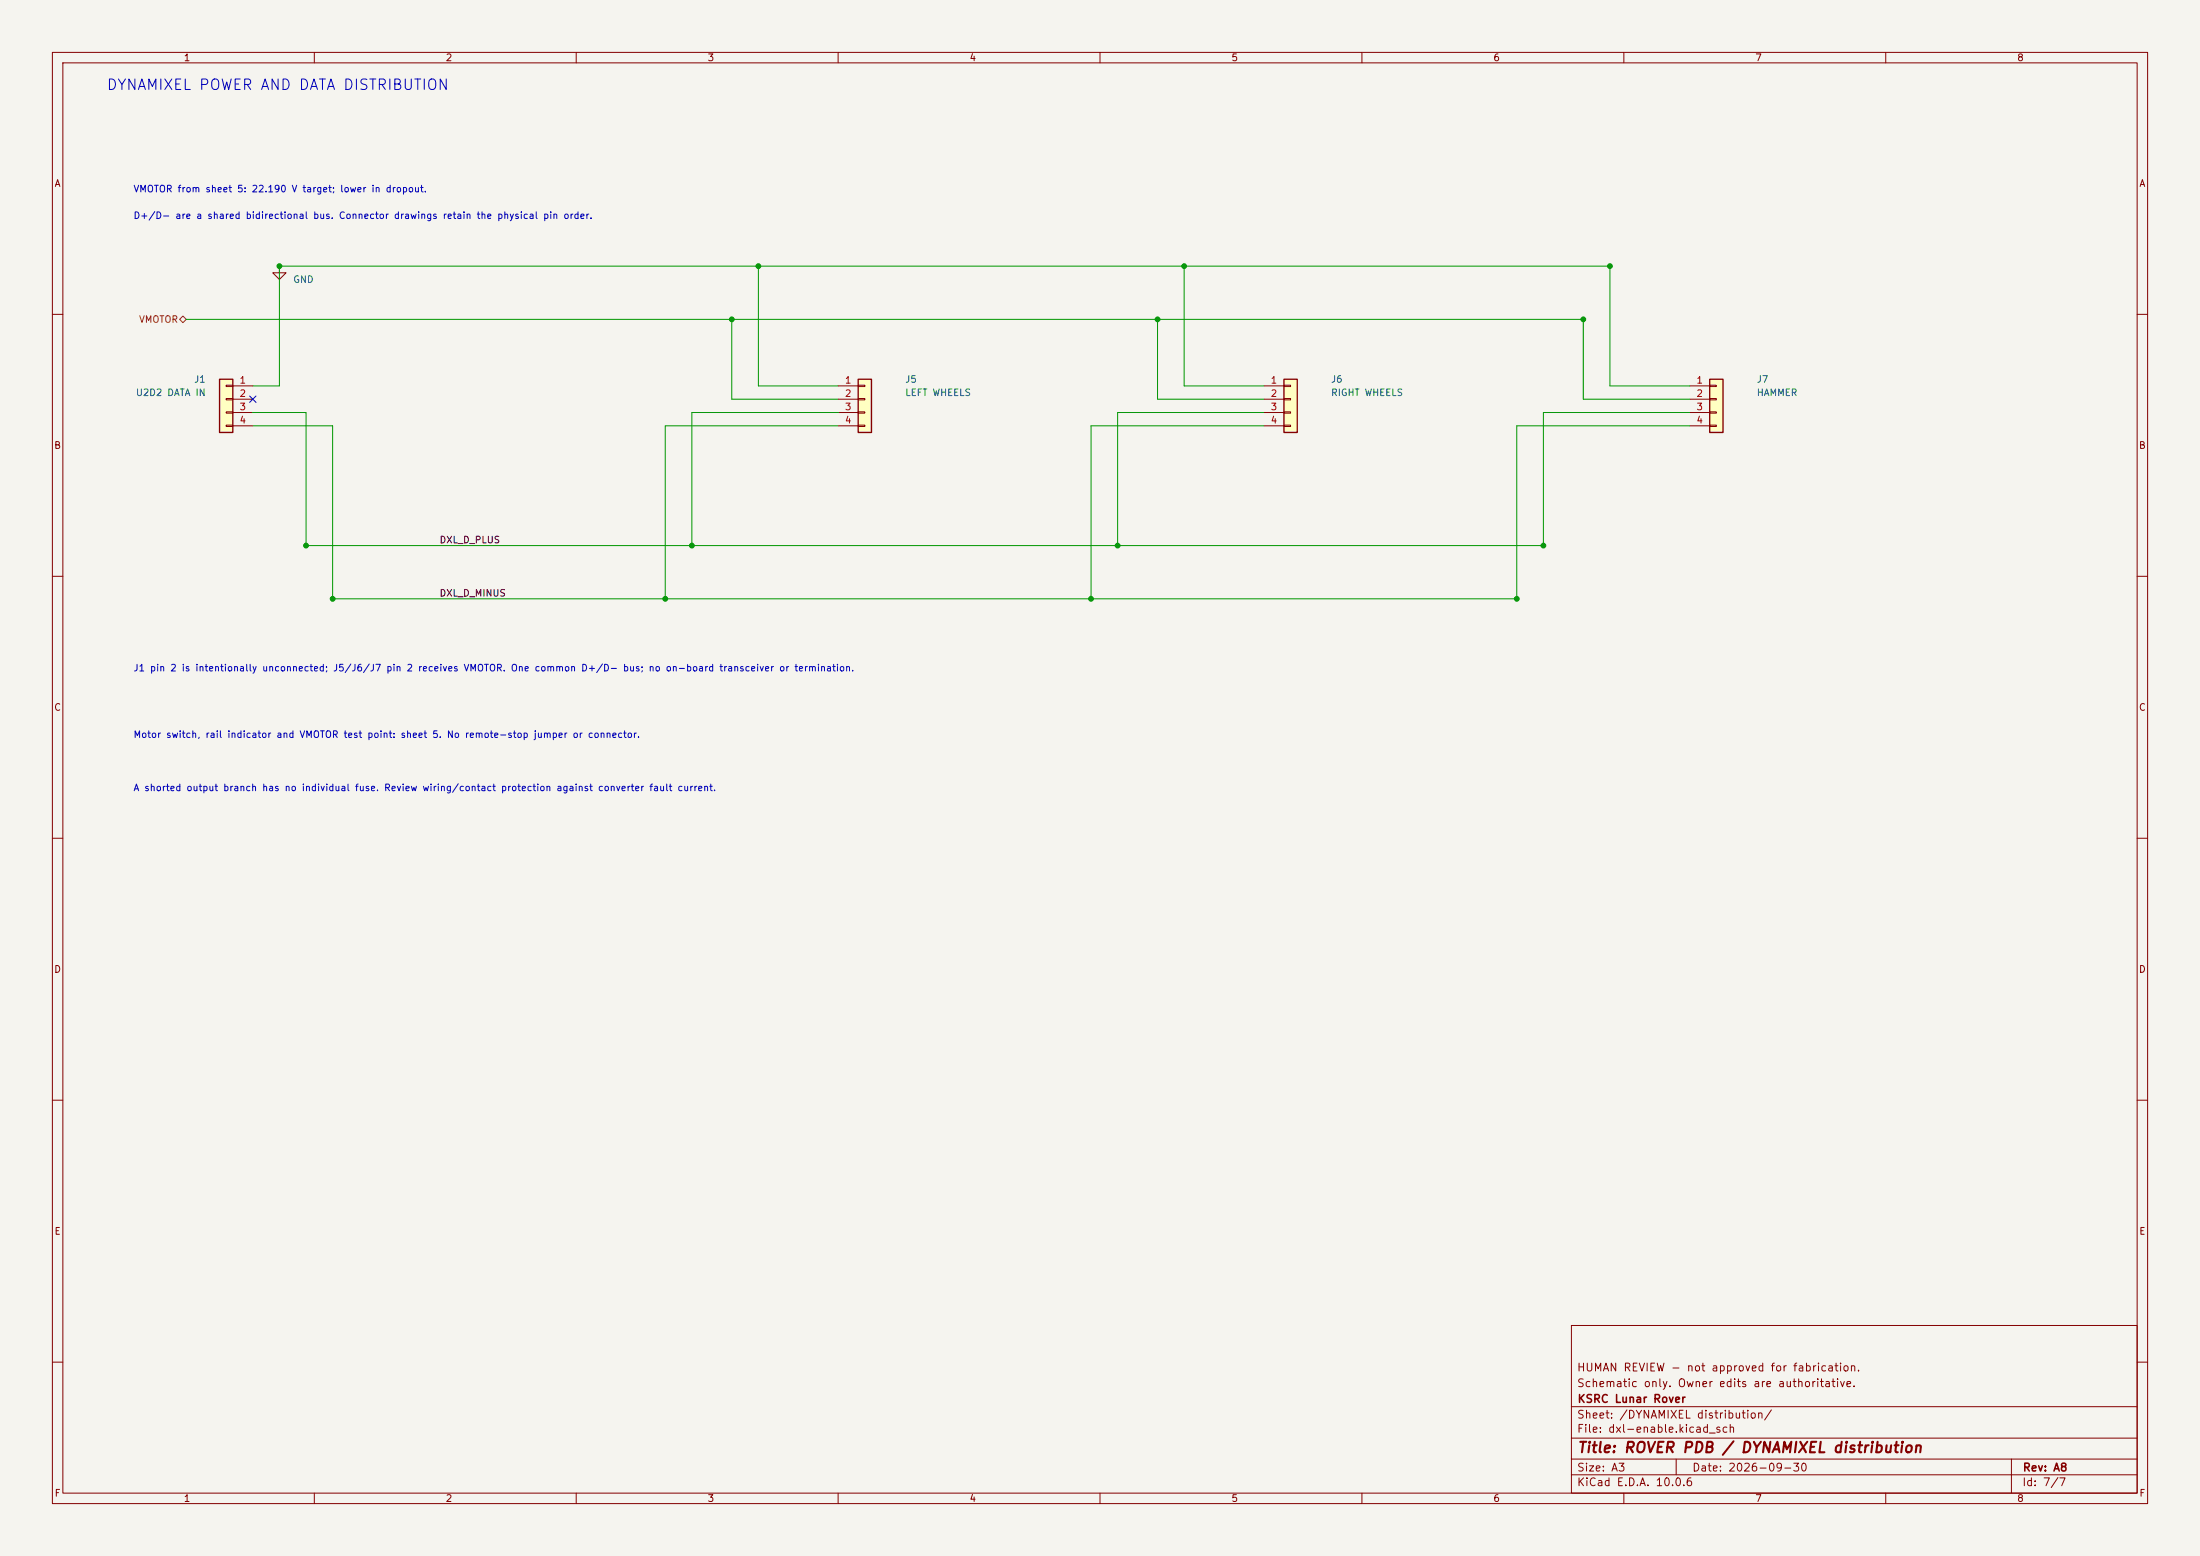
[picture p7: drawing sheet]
<svg xmlns="http://www.w3.org/2000/svg" width="420mm" height="297mm" viewBox="0 0 420 297" stroke-linecap="round" stroke-linejoin="round" font-family="sans-serif">
<path d="M0 0h420v297h-420z" fill="#f5f4ef" stroke="#f5f4ef" stroke-width=".19"/>
<g fill="none" stroke="#840000" stroke-width=".19">
<path d="M10 10h400v277h-400zM12 12h396v273h-396zM60 10v2M110 10v2M160 10v2M210 10v2M260 10v2M310 10v2M360 10v2M10 60h2M408 60h2M10 110h2"/>
<path d="M408 110h2M10 160h2M408 160h2M10 210h2M408 210h2M300 253h108v32h-108zM10 260h2M300 278.5h108M300 274.5h108M300 268.5h108M320 278.5v3M384 278.5v6.5"/>
<path d="M408 260h2M60 285v2M110 285v2M160 285v2M210 285v2M260 285v2M300 281.5h108M310 285v2M360 285v2"/>
</g>
<path d="M326.4 72.4h2.5v10.2h-2.5z" fill="#ffffc2"/>
<path d="M326.4 72.4h2.5v10.2h-2.5z" fill="none" stroke="#840000" stroke-width=".25"/>
<path d="M322.6 73.7h3.8M322.6 76.2h3.8M322.6 78.7h3.8M326.4 73.5h1.3v.3h-1.3zM326.4 76.1h1.3v.2h-1.3zM326.4 78.6h1.3v.3h-1.3zM322.6 81.3h3.8M326.4 81.2h1.3v.2h-1.3z" fill="none" stroke="#840000" stroke-width=".19"/>
<path d="M163.8 72.4h2.6v10.2h-2.6z" fill="#ffffc2"/>
<path d="M163.8 72.4h2.6v10.2h-2.6z" fill="none" stroke="#840000" stroke-width=".25"/>
<path d="M160 73.7h3.8M160 76.2h3.8M160 78.7h3.8M163.8 73.5h1.3v.3h-1.3zM163.8 76.1h1.3v.2h-1.3zM163.8 78.6h1.3v.3h-1.3zM160 81.3h3.8M163.8 81.2h1.3v.2h-1.3z" fill="none" stroke="#840000" stroke-width=".19"/>
<path d="M245.1 72.4h2.5v10.2h-2.5z" fill="#ffffc2"/>
<path d="M245.1 72.4h2.5v10.2h-2.5z" fill="none" stroke="#840000" stroke-width=".25"/>
<path d="M53.3 50.8v1.3h1.3l-1.3 1.2-1.2-1.2h1.2M53.3 50.8h.1M241.3 73.7h3.8M241.3 76.2h3.8M241.3 78.7h3.8M245.1 73.5h1.3v.3h-1.3zM245.1 76.1h1.3v.2h-1.3zM245.1 78.6h1.3v.3h-1.3zM241.3 81.3h3.8M245.1 81.2h1.3v.2h-1.3z" fill="none" stroke="#840000" stroke-width=".19"/>
<path d="M41.9 72.4h2.5v10.2h-2.5z" fill="#ffffc2"/>
<path d="M41.9 72.4h2.5v10.2h-2.5z" fill="none" stroke="#840000" stroke-width=".25"/>
<path d="M43.2 73.5h1.2v.3h-1.2zM43.2 76.1h1.2v.2h-1.2zM43.2 78.6h1.2v.3h-1.2zM44.4 73.7h3.9M44.4 76.2h3.9M44.4 78.7h3.9M43.2 81.2h1.2v.2h-1.2zM44.4 81.3h3.9" fill="none" stroke="#840000" stroke-width=".19"/>
<path d="M34.3 61l.6-.7 .7 .7-.7 .6z" fill="none" stroke="#725600" stroke-width=".19"/>
<path d="M144.8 50.8v22.9h15.2M226.1 50.8v22.9h15.2M35.6 61h266.7v15.2h20.3M48.3 73.7h5v-22.9h254v22.9h15.3M48.3 78.7h10.1v25.4h236.2v-25.4h28M139.7 61v15.2h20.3M160 78.7h-27.9v25.4M221 61v15.2h20.3M241.3 78.7h-27.9v25.4M48.3 81.3h15.2v33h226.1v-33h33M160 81.3h-33v33M241.3 81.3h-33v33" fill="none" stroke="#009600" stroke-width=".19"/>
<path d="M47.7 75.6l1.2 1.2M48.9 75.6l-1.2 1.2" fill="none" stroke="#000084" stroke-width=".19"/>
<g fill="#009600" stroke="#009600" stroke-width=".19">
<circle cx="139.7" cy="61" r=".46"/>
<circle cx="144.8" cy="50.8" r=".46"/>
<circle cx="221" cy="61" r=".46"/>
<circle cx="302.3" cy="61" r=".46"/>
<circle cx="307.3" cy="50.8" r=".46"/>
<circle cx="294.6" cy="104.1" r=".46"/>
<circle cx="226.1" cy="50.8" r=".46"/>
<circle cx="53.3" cy="50.8" r=".46"/>
<circle cx="127" cy="114.3" r=".46"/>
<circle cx="213.4" cy="104.1" r=".46"/>
<circle cx="208.3" cy="114.3" r=".46"/>
<circle cx="289.6" cy="114.3" r=".46"/>
<circle cx="58.4" cy="104.1" r=".46"/>
<circle cx="63.5" cy="114.3" r=".46"/>
<circle cx="132.1" cy="104.1" r=".46"/>
</g>
<text font-size="2" fill="#0000c2" x="20.2" y="17.7">DYNAMIXEL POWER AND DATA DISTRIBUTION</text>
<text font-size="2" fill="#840000" x="301" y="277.8">Title: ROVER PDB / DYNAMIXEL distribution</text>
<g font-size="1.5" fill="#840000">
<text x="300.9" y="262.1">HUMAN REVIEW - not approved for fabrication.</text>
<text x="300.9" y="265.1">Schematic only. Owner edits are authoritative.</text>
<text x="301" y="268.1">KSRC Lunar Rover</text>
<text x="300.9" y="273.8">File: dxl-enable.kicad_sch</text>
<text x="300.9" y="271.1">Sheet: /DYNAMIXEL distribution/</text>
<text x="300.9" y="281.2">Size: A3</text>
<text x="322.9" y="281.2">Date: 2026-09-30</text>
<text x="386" y="281.2">Rev: A8</text>
<text x="300.9" y="284">KiCad E.D.A. 10.0.6</text>
<text x="385.9" y="284">Id: 7/7</text>
</g>
<g font-size="1.3" fill="#840000">
<text x="35" y="12">1</text>
<text x="85" y="12">2</text>
<text x="135" y="12">3</text>
<text x="185" y="12">4</text>
<text x="235" y="12">5</text>
<text x="285" y="12">6</text>
<text x="335" y="12">7</text>
<text x="385" y="12">8</text>
<text x="10.3" y="36">A</text>
<text x="408.3" y="36">A</text>
<text x="10.2" y="86">B</text>
<text x="408.2" y="86">B</text>
<text x="10.2" y="136">C</text>
<text x="408.2" y="136">C</text>
<text x="10.2" y="186">D</text>
<text x="408.2" y="186">D</text>
<text x="10.3" y="236">E</text>
<text x="408.3" y="236">E</text>
<text x="10.3" y="286">F</text>
<text x="35" y="287">1</text>
<text x="85" y="287">2</text>
<text x="135" y="287">3</text>
<text x="185" y="287">4</text>
<text x="235" y="287">5</text>
<text x="285" y="287">6</text>
<text x="335" y="287">7</text>
<text x="385" y="287">8</text>
<text x="408.3" y="286">F</text>
</g>
<g font-size="1.3" fill="#0000c2">
<text x="25.4" y="37">VMOTOR from sheet 5: 22.190 V target; lower in dropout.</text>
<text x="25.4" y="42.1">D+/D- are a shared bidirectional bus. Connector drawings retain the physical pin order.</text>
<text x="25.4" y="128.5">J1 pin 2 is intentionally unconnected; J5/J6/J7 pin 2 receives VMOTOR. One common D+/D- bus; no on-board transceiver or termination.</text>
<text x="25.4" y="141.2">Motor switch, rail indicator and VMOTOR test point: sheet 5. No remote-stop jumper or connector.</text>
<text x="25.4" y="151.3">A shorted output branch has no individual fuse. Review wiring/contact protection against converter fault current.</text>
</g>
<g font-size="1.3" fill="#006464">
<text x="55.9" y="54.3">GND</text>
<text x="25.8" y="75.9">U2D2 DATA IN</text>
<text x="37" y="73.4">J1</text>
<text x="172.7" y="73.4">J5</text>
<text x="172.7" y="75.9">LEFT WHEELS</text>
<text x="254" y="73.4">J6</text>
<text x="254" y="75.9">RIGHT WHEELS</text>
<text x="335.3" y="73.4">J7</text>
<text x="335.3" y="75.9">HAMMER</text>
</g>
<text font-size="1.3" fill="#725600" x="26.4" y="61.9">VMOTOR</text>
<g font-size="1.3" fill="#a90000">
<text x="45.6" y="73.5">1</text>
<text x="45.6" y="76.1">2</text>
<text x="161.2" y="73.5">1</text>
<text x="161.2" y="76.1">2</text>
<text x="242.5" y="73.5">1</text>
<text x="242.5" y="76.1">2</text>
<text x="323.8" y="73.5">1</text>
<text x="323.8" y="76.1">2</text>
<text x="45.6" y="78.6">3</text>
<text x="45.6" y="81.1">4</text>
<text x="161.2" y="78.6">3</text>
<text x="161.2" y="81.1">4</text>
<text x="242.5" y="78.6">3</text>
<text x="242.5" y="81.1">4</text>
<text x="323.8" y="78.6">3</text>
<text x="323.8" y="81.1">4</text>
</g>
<g font-size="1.3" fill="#0f0f0f">
<text x="83.8" y="104">DXL_D_PLUS</text>
<text x="83.8" y="114.2">DXL_D_MINUS</text>
</g>
</svg>
